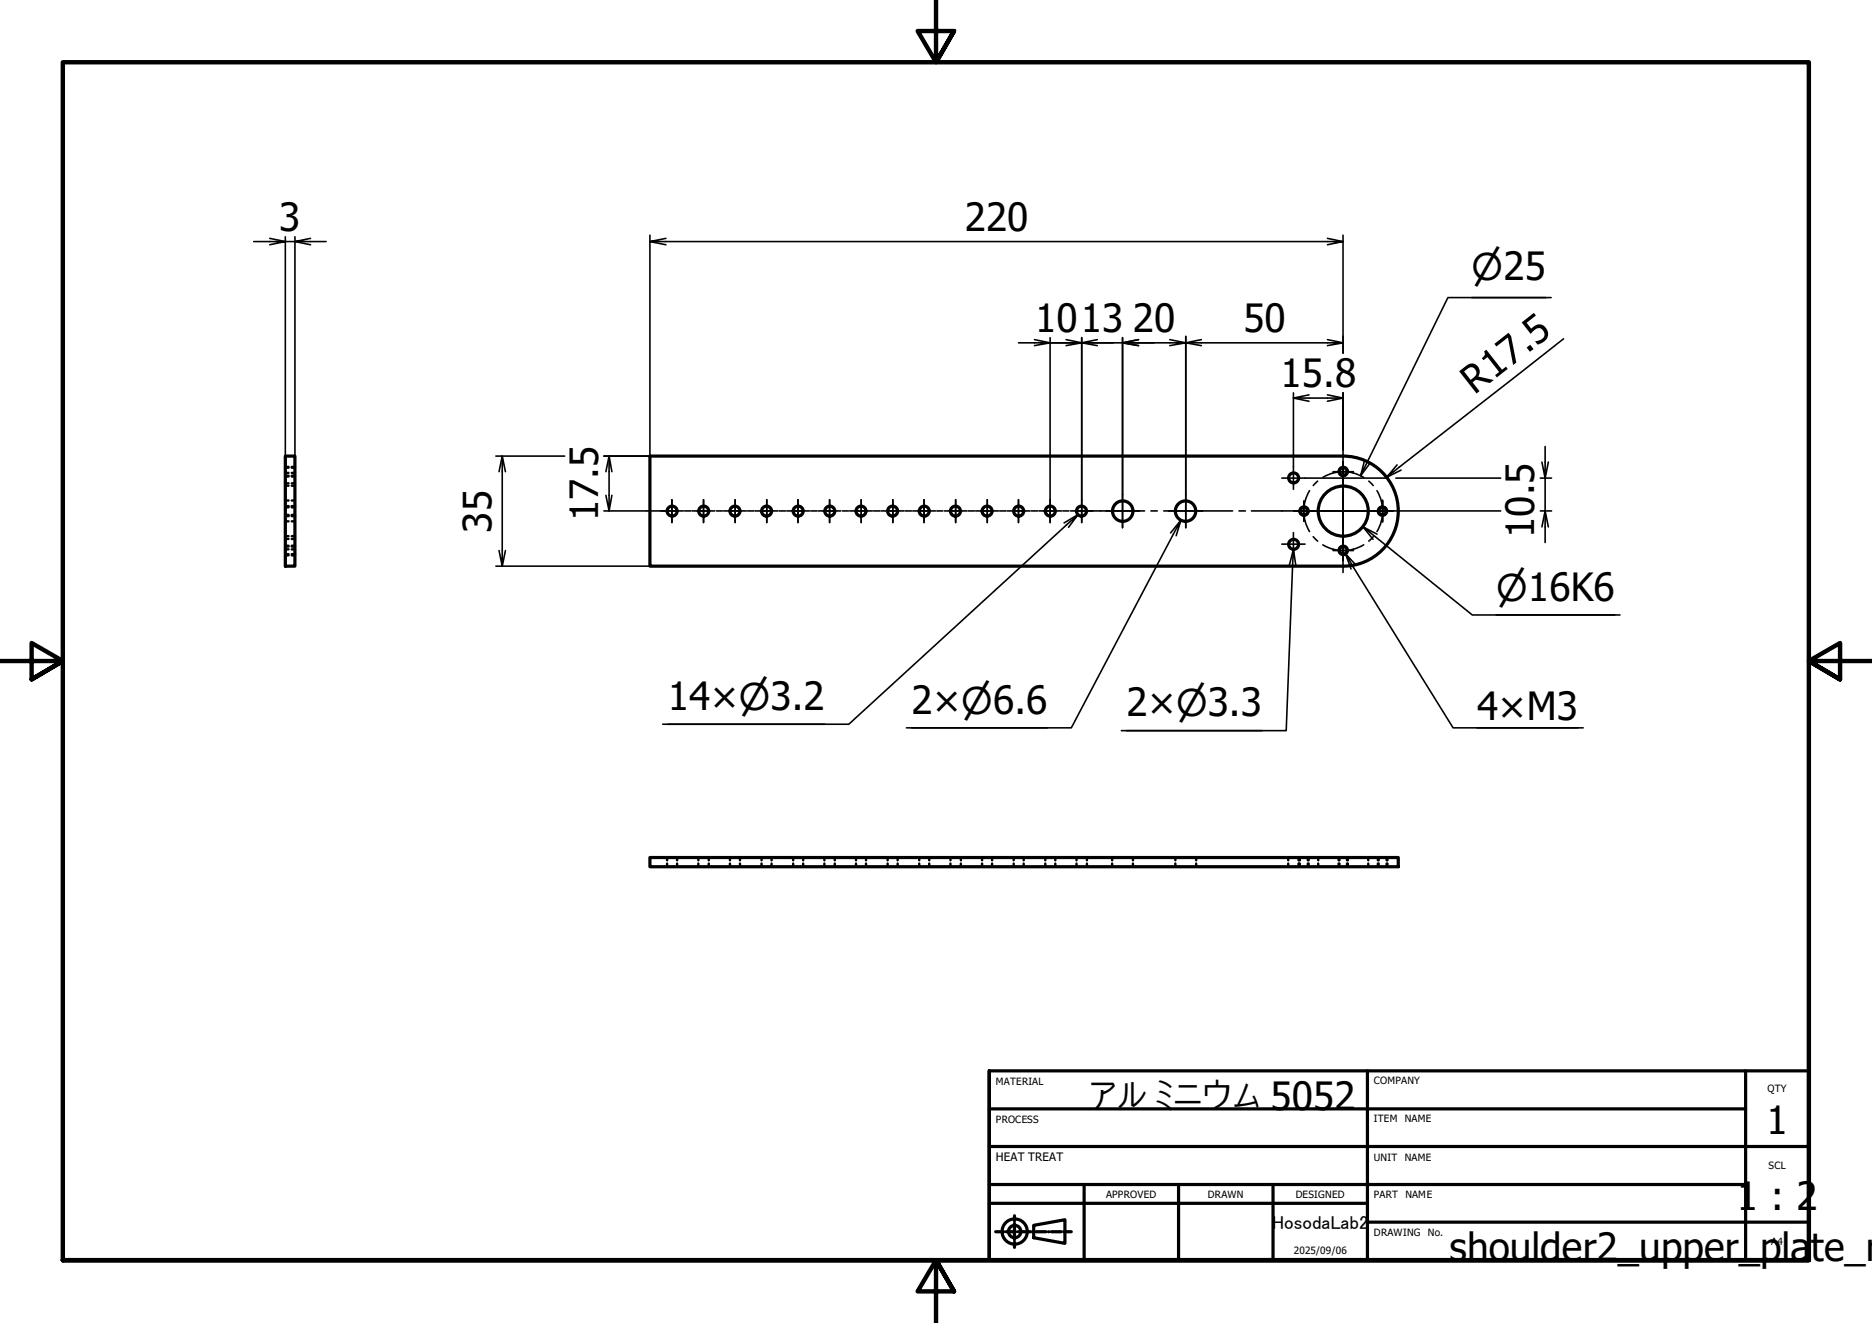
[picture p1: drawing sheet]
<svg xmlns="http://www.w3.org/2000/svg" width="297mm" height="210mm" viewBox="0 0 297 210" stroke-linecap="round" stroke-linejoin="round" font-family="sans-serif">
<!-- layer: Visible (ISO) -->
<g fill="none" stroke="#000" stroke-width=".51">
<path d="M45.3 72.4h1.5v17.4h-1.5zM213.1 72.4h-110v17.4h110M213.1 72.4a8.7 8.7 0 0 1 8.8 8.7 8.7 8.7 0 0 1-8.8 8.7M103.1 136.1h118.8v1.4h-118.8z"/>
<circle cx="205.3" cy="75.8" r=".79"/>
<circle cx="213.1" cy="74.8" r=".6"/>
<circle cx="106.6" cy="81.1" r=".79"/>
<circle cx="111.7" cy="81.1" r=".79"/>
<circle cx="116.6" cy="81.1" r=".79"/>
<circle cx="121.6" cy="81.1" r=".79"/>
<circle cx="126.7" cy="81.1" r=".79"/>
<circle cx="131.7" cy="81.1" r=".79"/>
<circle cx="136.6" cy="81.1" r=".79"/>
<circle cx="141.6" cy="81.1" r=".79"/>
<circle cx="146.7" cy="81.1" r=".79"/>
<circle cx="151.6" cy="81.1" r=".79"/>
<circle cx="156.6" cy="81.1" r=".79"/>
<circle cx="161.6" cy="81.1" r=".79"/>
<circle cx="166.7" cy="81.1" r=".79"/>
<circle cx="171.6" cy="81.1" r=".79"/>
<circle cx="178.1" cy="81.1" r="1.62"/>
<circle cx="188.1" cy="81.1" r="1.62"/>
<circle cx="205.3" cy="86.4" r=".79"/>
<circle cx="206.9" cy="81.1" r=".6"/>
<circle cx="213.1" cy="87.3" r=".6"/>
<circle cx="213.1" cy="81.1" r="4"/>
<circle cx="219.4" cy="81.1" r=".6"/>
</g>
<!-- layer: Visible Narrow (ISO) -->
<g fill="none" stroke="#000" stroke-width=".38">
<circle cx="213.1" cy="74.8" r=".73"/>
<circle cx="206.9" cy="81.1" r=".73"/>
<circle cx="213.1" cy="87.3" r=".73"/>
<circle cx="219.4" cy="81.1" r=".73"/>
</g>
<!-- layer: Hidden (ISO) -->
<g fill="none" stroke="#000" stroke-width=".38">
<path d="M45.3 76.7h.5M45.3 75h.5M45.3 79.4h.5M45.3 75.5h.5M45.3 74.2h.5M45.3 75.6h.5M45.3 74.1h.5M45.3 77.1h.5M46.3 76.7h.5M46.3 75h.5M46.3 79.4h.5M46.3 75.5h.5"/>
<path d="M46.3 74.2h.5M46.3 75.6h.5M46.3 74.1h.5M46.3 77.1h.5M45.3 87.2h.5M45.3 85.5h.5M45.3 82.7h.5M45.3 81.9h.5M45.3 80.3h.5M45.3 81.7h.5M45.3 80.5h.5M45.3 87.9h.5"/>
<path d="M45.3 86.7h.5M45.3 81.8h.5M45.3 80.4h.5M45.3 88.1h.5M45.3 86.6h.5M45.3 85.1h.5M46.3 87.2h.5M46.3 85.5h.5M46.3 82.7h.5M46.3 81.9h.5M46.3 80.3h.5M46.3 81.7h.5"/>
<path d="M46.3 80.5h.5M46.3 87.9h.5M46.3 86.7h.5M46.3 81.8h.5M46.3 80.4h.5M46.3 88.1h.5M46.3 86.6h.5M46.3 85.1h.5M105.9 136.1v.4M105.9 137v.5M107.4 136.1v.4M107.4 137v.5"/>
<path d="M110.8 136.1v.4M110.8 137v.5M112.5 136.1v.4M112.5 137v.5M115.8 136.1v.4M115.8 137v.5M117.4 136.1v.4M117.4 137v.5M120.8 136.1v.4M120.8 137v.5M122.4 136.1v.4M122.4 137v.5"/>
<path d="M125.9 136.1v.4M125.9 137v.5M127.4 136.1v.4M127.4 137v.5M130.8 136.1v.4M130.8 137v.5M132.5 136.1v.4M132.5 137v.5M135.8 136.1v.4M135.8 137v.5M137.4 136.1v.4M137.4 137v.5"/>
<path d="M140.8 136.1v.4M140.8 137v.5M142.4 136.1v.4M142.4 137v.5M145.9 136.1v.4M145.9 137v.5M147.4 136.1v.4M147.4 137v.5M150.8 136.1v.4M150.8 137v.5M152.5 136.1v.4M152.5 137v.5"/>
<path d="M155.8 136.1v.4M155.8 137v.5M157.4 136.1v.4M157.4 137v.5M160.8 136.1v.4M160.8 137v.5M162.4 136.1v.4M162.4 137v.5M165.9 136.1v.4M165.9 137v.5M167.4 136.1v.4M167.4 137v.5"/>
<path d="M170.8 136.1v.4M170.8 137v.5M172.5 136.1v.4M172.5 137v.5M176.5 136.1v.4M176.5 137v.5M179.8 136.1v.4M179.8 137v.5M186.5 136.1v.4M186.5 137v.5M189.8 136.1v.4M189.8 137v.5"/>
<path d="M204.4 136.1v.4M204.4 137v.5M206.1 136.1v.4M206.1 137v.5M206.2 136.1v.4M206.2 137v.5M207.5 136.1v.4M207.5 137v.5M207.6 136.1v.4M207.6 137v.5M209.2 136.1v.4M209.2 137v.5"/>
<path d="M212.4 136.1v.4M212.4 137v.5M212.5 136.1v.4M212.5 137v.5M213.7 136.1v.4M213.7 137v.5M213.9 136.1v.4M213.9 137v.5M217.1 136.1v.4M217.1 137v.5M218.6 136.1v.4M218.6 137v.5"/>
<path d="M218.8 136.1v.4M218.8 137v.5M220 136.1v.4M220 137v.5M220.2 136.1v.4M220.2 137v.5"/>
</g>
<!-- layer: Border (ISO) -->
<path d="M148.5 -.1v10l-2.9-5h5.8l-2.9 5 2.9-5M0 104.9h10l-5-2.9v5.8l5-2.9-5 2.9M297 104.9h-10l5-2.9v5.8l-5-2.9 5 2.9M10 199.9v-190h277v190h-277h277M151.4 204.9l-2.9-5 2.9 5h-5.8l2.9-5v10" fill="none" stroke="#000" stroke-width=".7"/>
<!-- layer: Title (ISO) -->
<g fill="none" stroke="#000" stroke-width=".51">
<path d="M157 169.9h130v30h-130M157 175.9h120M217 169.9v30M277 169.9v30M157 199.9v-30v30M157 190.9h60M157 187.9h120M157 181.9h130M158 195.4h.7M159.2 195.4h.1M159.6 195.4h1.6M161 192.9v.8"/>
<path d="M161 194.1v.1M161 194.6v1.6M161 196.6v.1M161 197.1v.8M161.5 195.4h.1M162.1 195.4h1.5M164 195.4h.1M164 194.4l5-.9v3.8l-5-.9zM164.4 195.4h1.6M166.4 195.4h.1M166.8 195.4h1.6M168.8 195.4h.1"/>
<path d="M169.2 195.4h.8M172 187.9v12M187 187.9v12M202 187.9v12M217 193.9h70"/>
<circle cx="161" cy="195.4" r="2"/>
<circle cx="161" cy="195.4" r=".98"/>
</g>
<!-- layer: Center Mark (ISO) -->
<g fill="none" stroke="#000" stroke-width=".25">
<path d="M106.6 79.3v3.6M111.6 79.3v3.6M116.6 79.3v3.6M121.7 79.3v3.6M126.6 79.3v3.6M131.6 79.3v3.6M136.7 79.3v3.6M141.7 79.3v3.6M146.6 79.3v3.6M151.6 79.3v3.6M156.7 79.3v3.6M161.6 79.3v3.6"/>
<path d="M166.6 79.3v3.6M171.6 79.3v3.6M178.1 78.5v5.2M188.2 78.5v5.2M203.4 75.9h3.7M205.2 74v3.6M206.9 79.5v3.2M211.5 74.8h3.3M213.1 76.1v10M213.1 73.3v3.1M213.1 78.2v2.9v-.5M213.1 71.3v3.9"/>
<path d="M213.1 76.2v1M219.4 79.3v3.5M219.4 79.5v3.2M104.8 81.1h3.7M109.9 81.1h3.5M114.8 81.1h3.6M119.8 81.1h3.6M124.8 81.1h3.7M129.9 81.1h3.5M134.8 81.1h3.6M139.8 81.1h3.6M144.8 81.1h3.7"/>
<path d="M149.9 81.1h3.5M154.8 81.1h3.6M159.8 81.1h3.6M164.8 81.1h3.7M169.9 81.1h3.5M175.5 81.1h5.3M185.5 81.1h5.3M203.4 86.3h3.7M205.2 84.5v3.7M205.3 81.1h3.2M208.2 81.1h9.9M211.5 87.3h3.3"/>
<path d="M213.1 85.7v3.2M213.1 81.6v-.5v2.9M213.1 84.9v1.1M213.1 87v3.8M217.6 81.1h3.5M217.7 81.1h3.3"/>
</g>
<!-- layer: Centerline (ISO) -->
<g fill="none" stroke="#000" stroke-width=".25">
<path d="M207.8 77.8a6.3 6.3 0 0 0 0 6.5M209.1 76.3l-.7 .7M209.9 75.7a6.3 6.3 0 0 1 6.5 0M217.2 76.3l.7 .7M218.5 77.8a6.3 6.3 0 0 1 0 6.5M102.6 81.1h5M108.6 81.1h1.1M110.6 81.1h2M113.7 81.1h.9M115.6 81.1h2.1M118.6 81.1h1M120.6 81.1h2"/>
<path d="M123.6 81.1h1.1M125.7 81.1h1.9M128.7 81.1h1M130.6 81.1h2.1M133.7 81.1h.9M135.6 81.1h2.1M138.6 81.1h1M140.7 81.1h1.9M143.6 81.1h1.1M145.7 81.1h1.9M148.7 81.1h.9M150.6 81.1h2.1"/>
<path d="M153.6 81.1h1M155.6 81.1h2M158.6 81.1h1M160.7 81.1h1.9M163.6 81.1h1.1M165.6 81.1h2M168.7 81.1h.9M170.6 81.1h11M182.6 81.1h1M184.7 81.1h10.9M196.6 81.1h1M198.6 81.1h8.2"/>
<path d="M207.8 81.1h1M208.4 85.1l.7 .8M209.7 81.1h11.3M209.9 86.4a6.3 6.3 0 0 0 6.5 0M217.9 85.1l-.7 .8"/>
</g>
<!-- layer: Dimension (ISO) -->
<g fill="none" stroke="#000" stroke-width=".25">
<path d="M40.3 38.3h5l-2.5 .5M42.8 37.8l2.5 .5h1.5l2.5 .5M45.3 37.6v41.8M46.8 37.6v34.8M49.3 37.8l-2.5 .5h5M103.1 37.3v35.1h-7.3M103.1 38.3l2.6 .5M105.7 37.8l-2.6 .5h110l-2.5 .5M210.6 37.8l2.5 .5M213.1 37.3v18.7M161.6 54.4h5l-2.5 .4M164.1 53.9l2.5 .5h11.5l2.6 .4"/>
<path d="M166.6 53.6v25.7M169.2 54.4h2.4l-2.4 .4M169.2 53.9l4.9 .9M171.6 53.6v25.7M174.1 53.9l-2.5 .5h2.5M178.1 53.6v24.9M180.7 53.9l-2.6 .5h10.1l-2.6 .4M185.6 53.9l5 .9M188.2 53.4v25.1M190.6 53.9l-2.4 .5h24.9l-2.5 .4M210.6 53.9l2.5 .5M233.5 47.2h11.8"/>
<path d="M246.1 47.2h-16.4l-13.8 28.3 .6-2.5M248.1 53.8l-28.1 21.9 1.7-1.9M78.7 72.4h10.9M79.7 72.4l-.5 2.4M80.2 74.8l-.5-2.4v17.4l-.5-2.5M96.6 72.4l-.5 2.4M97.1 74.8l-.5-2.4v8.7l-.5-2.5M97.1 78.6l-.5 2.5M205.2 63.2l2.5 .5M205.2 62.3v11.7M207.1 75.9h5.9M207.7 62.6l-2.5 .6h7.9l-2.5 .5"/>
<path d="M210.6 62.6l2.5 .6M213.1 62.3v9M213.2 75.9h7.1M217.4 73.4l-1.5 2.1M221.5 75.9h16.6M222.3 74.6l-2.3 1.1M244.4 75.9h1.8M245.2 70.8v5.1l-.5-2.6M245.7 73.3l-.5 2.6v5.2l-.5 2.5M78.7 89.8h24.4M80.2 87.3l-.5 2.5M95.8 81.1h6.8"/>
<path d="M169.5 83.7l1.6-2.1-36.4 33.3h-29.5M171.1 81.6l-2.3 1.4M186.6 85l.8-2.5-17.4 33h-26.2M187.4 82.5l-1.7 2.1M205.2 87.2l-.6 2.4M205.6 89.7l-.4-2.5-1.1 28.7h-26.2M213.5 87.9l.9 2.4M215.2 89.7l-1.7-1.8 17.1 27.6h20.6M216.3 83.6l1.6 2M218.5 84.7l-2.2-1.1 17.3 14h23.4M221.1 81.1h17M237.4 97.6h18.8"/>
<path d="M244.4 81.1h1.8M245.7 83.6l-.5-2.5v5M106 114.9h24.9M144.7 115.5h21.5M178.8 115.9h21.5M234.4 115.5h16"/>
</g>
<g font-size="6.2">
<text x="44.3" y="36.6">3</text>
<text x="153.1" y="36.6">220</text>
<text x="164.3" y="52.7">1013</text>
<text x="179.8" y="52.7">20</text>
<text x="197.3" y="52.7">50</text>
<text x="203.2" y="61.4">15.8</text>
<text x="233.9" y="62.7" transform="rotate(-38 233.9 62.7)">R17.5</text>
<text x="94.9" y="82.7" transform="rotate(-90 94.9 82.7)">17.5</text>
<text x="78" y="84.5" transform="rotate(-90 78 84.5)">35</text>
<text x="243.5" y="85.4" transform="rotate(-90 243.5 85.4)">10.5</text>
<text x="106" y="112.6">14×⌀3.2</text>
<text x="144.7" y="113.3">2×⌀6.6</text>
<text x="178.8" y="113.6">2×⌀3.3</text>
<text x="234.4" y="114.2">4×M3</text>
<text x="172" y="176.2">アルミニウム5052</text>
<text x="280.3" y="179.9">1</text>
<text x="275.6" y="191.9">1 : 2</text>
<text x="230" y="200.1">shoulder2_upper_plate_r</text>
</g>
<g font-size="5.8">
<text x="233.5" y="44.4">⌀25</text>
<text x="237.4" y="95.3">⌀16K6</text>
</g>
<text font-size="3" x="201.9" y="194.9">HosodaLab2</text>
<text font-size="1.8" x="158" y="184.2">HEAT TREAT</text>
<g font-size="1.6">
<text x="158" y="172.1">MATERIAL</text>
<text x="218" y="172">COMPANY</text>
<text x="280.5" y="173.3">QTY</text>
<text x="158" y="178.2">PROCESS</text>
<text x="218" y="178.1">ITEM</text>
<text x="222.9" y="178.1">NAME</text>
<text x="218" y="184.1">UNIT</text>
<text x="222.9" y="184.1">NAME</text>
<text x="280.6" y="185.5">SCL</text>
<text x="175.5" y="190">APPROVED</text>
<text x="191.6" y="190">DRAWN</text>
<text x="205.6" y="190">DESIGNED</text>
<text x="218" y="190.1">PART</text>
<text x="223" y="190.1">NAME</text>
<text x="218" y="196.1">DRAWING</text>
<text x="226.6" y="196.1">No.</text>
<text x="281.1" y="197.5">A4</text>
<text x="205.3" y="198.9">2025/09/06</text>
</g>
</svg>
